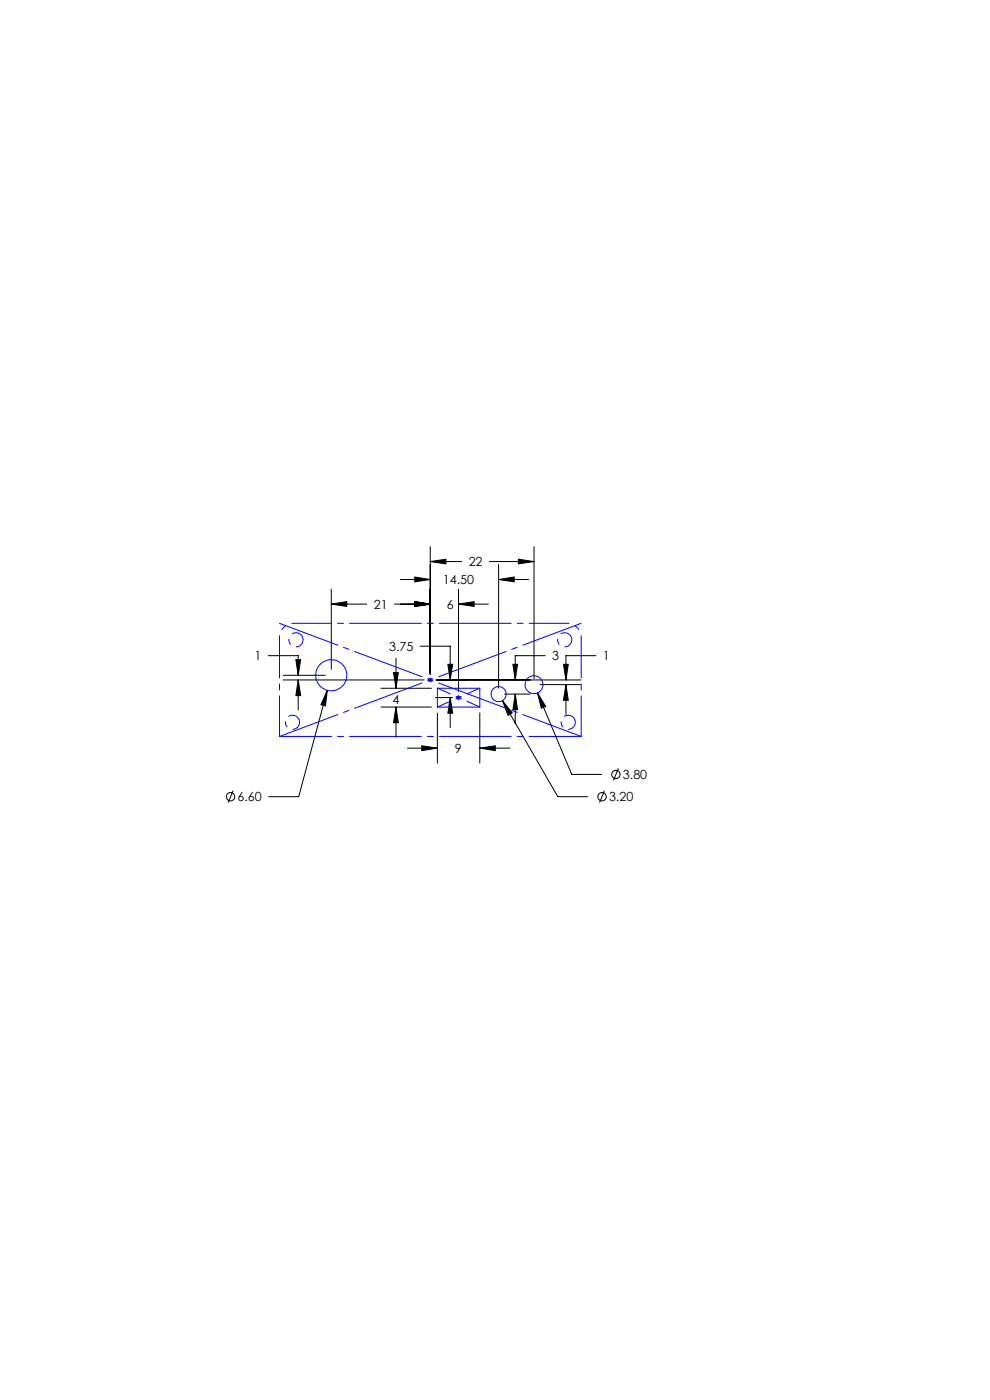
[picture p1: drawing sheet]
<svg xmlns="http://www.w3.org/2000/svg" width="210mm" height="297mm" viewBox="0 0 210 297" stroke-linecap="round" stroke-linejoin="round" font-family="sans-serif">
<g fill="none" stroke="#000" stroke-width=".21">
<path d="M91.3 119.1l3.3-.5v1zM91.3 116v27M91.3 119.1h6.6M103.8 119.1h9.5M105.8 119.8v26.2M110 118.6l3.3 .5-3.3 .5zM113.3 116v28M56.9 139.1h6.4v4.2M62.8 139.9h1l-.5 3.4zM70.3 128.2l3.3-.6v1.1zM70.3 125v17M70.3 128.2h7.5"/>
<path d="M83.7 128.2h7.6M84 139.7v6.3M84.9 122.9h6.4M88 127.6l3.3 .6-3.3 .5zM88 122.4l3.3 .5-3.3 .5zM89.1 137.1h6.4v7.1M97.3 128.2l3.3-.6v1.1zM97.3 128.2h6.3M97.3 125v21.7M105.8 122.9l3.3-.5v1zM105.8 122.9h6.3M115.6 139.1h-6.3v5.1"/>
<path d="M126.4 139.1h-6.3v5.1M60.1 143.3h8.9M60.1 144.2h29.9M63.3 144.2l.5 3.4h-1zM63.3 144.2v6.4M69.4 146.4l-.4 3.4-.9-.3zM69.4 146.4l-6 22.6h-6.4M80.8 146h10.7M80.8 150h10.7M83.5 142.7h1l-.5 3.3zM84 150l.5 3.3h-1zM84 150v6.3"/>
<path d="M86.4 158.7h6.4M89.5 158.2l3.3 .5-3.3 .5zM92.3 148h3.7M92.5 144.2h30.7M92.8 151.3v10.6M95 140.9h1l-.5 3.3zM95.5 148l.5 3.3h-1zM95.5 148v6.3M101.8 158.7l3.3-.5v1zM101.8 151.3v10.6M101.8 158.7h6.3M106.6 148.6l2.1 2.6-.9 .6z"/>
<path d="M106.6 148.6l11.7 20.4h6.4M107 147.2h5.5M108.8 140.9h1l-.5 3.3zM109.3 147.2l.5 3.4h-1zM109.3 147.2v6.4M114 147l1.7 2.9-.9 .3zM114 147l7.3 17.3h6.3M114.5 145.2h8.7M119.5 140.9h1l-.4 3.3zM120.1 145.2l.4 3.4h-1zM120.1 145.2v6.4M49.4 167.7l-1 2.6"/>
<path d="M128.2 167.7l-1 2.6M131.2 163l-1.1 2.6"/>
<circle cx="48.9" cy="169" r=".88"/>
<circle cx="127.7" cy="169" r=".89"/>
<circle cx="130.7" cy="164.3" r=".89"/>
</g>
<path d="M59.3 135.2a3 3 0 0 1 3-3M123.3 135.2a3 3 0 0 0-3-3" fill="none" stroke="#00f" stroke-width=".21" stroke-dasharray="15.2 1.3 1.3 1.3" stroke-dashoffset="14.8" stroke-linecap="butt"/>
<path d="M64.2 135.3a1.5 1.5 0 0 0-2.5-.6 1.5 1.5 0 0 0 .6 2.5 1.5 1.5 0 0 0 2-1.7l-.1-.2M121.2 135.3a1.5 1.5 0 0 0-2.5-.6 1.5 1.5 0 0 0 .6 2.5 1.5 1.5 0 0 0 2-1.7l-.1-.2M63.5 152.8a1.5 1.5 0 0 0-2.5-.6 1.5 1.5 0 0 0 .6 2.5 1.5 1.5 0 0 0 1.9-1.7v-.2M122 152.8a1.5 1.5 0 0 0-2.5-.6 1.5 1.5 0 0 0 .6 2.5 1.5 1.5 0 0 0 1.9-1.7v-.2" fill="none" stroke="#00f" stroke-width=".21" stroke-dasharray="15.2 1.3 1.3 1.3" stroke-dashoffset="12.4" stroke-linecap="butt"/>
<g fill="none" stroke="#00f" stroke-width=".21">
<path d="M90.8 144.2h1M90.9 143.9l.7 .7M91.3 143.8v.9M91.6 143.9l-.7 .7M92.8 146h9v4h-9zM96.8 148h1M96.9 147.6l.7 .7M97.3 147.5v1M97.6 147.6l-.7 .7"/>
<circle cx="70.3" cy="143.2" r="3.3"/>
<circle cx="105.8" cy="147.2" r="1.61"/>
<circle cx="113.3" cy="145.3" r="1.9"/>
</g>
<path d="M62.3 132.2h58" fill="none" stroke="#00f" stroke-width=".21" stroke-dasharray="15.2 1.3 1.3 1.3" stroke-dashoffset="7.2"/>
<path d="M59.3 135.2v21M123.3 135.2v21" fill="none" stroke="#00f" stroke-width=".21" stroke-dasharray="15.2 1.3 1.3 1.3" stroke-dashoffset="6.6"/>
<path d="M59.3 156.2h64" fill="none" stroke="#00f" stroke-width=".21" stroke-dasharray="15.2 1.3 1.3 1.3" stroke-dashoffset="4.2"/>
<path d="M59.3 132.2l64 24M59.3 156.2l64-24" fill="none" stroke="#00f" stroke-width=".21" stroke-dasharray="15.2 1.3 1.3 1.3" stroke-dashoffset="2"/>
<path d="M92.8 146l9 4M92.8 150l9-4" fill="none" stroke="#00f" stroke-width=".21" stroke-dasharray="15.2 1.3 1.3 1.3" stroke-dashoffset="12.2"/>
<path d="M70.3 128.2l3.3-.6v1.1zM88 127.6l3.3 .6-3.3 .5zM62.8 139.9h1l-.5 3.4zM63.3 144.2l.5 3.4h-1zM69.4 146.4l-1.3 3.1 .9 .3zM106.6 148.6l1.2 3.2 .9-.6zM105.8 122.9l3.3-.5v1zM88 122.4l3.3 .5-3.3 .5zM109.3 147.2l.5 3.4h-1zM108.8 140.9h1l-.5 3.3zM114 147l.8 3.2 .9-.3zM110 118.6l3.3 .5-3.3 .5zM91.3 119.1l3.3-.5v1zM120.1 145.2l.4 3.4h-1zM119.5 140.9h1l-.4 3.3zM95.5 148l.5 3.3h-1zM95 140.9h1l-.5 3.3zM97.3 128.2l3.3-.6v1.1zM88 127.6l3.3 .6-3.3 .5zM89.5 158.2l3.3 .5-3.3 .5zM101.8 158.7l3.3-.5v1zM83.5 142.7h1l-.5 3.3zM84 150l.5 3.3h-1z" fill="#000"/>
<g font-size="2.7">
<text x="93.9" y="123.9">14.50</text>
<text x="99.4" y="120.1">22</text>
<text x="79.3" y="129.1">21</text>
<text x="94.8" y="129.1">6</text>
<text x="54" y="140.1">1</text>
<text x="82.5" y="138.1">3.75</text>
<text x="117.1" y="140.1">3</text>
<text x="127.9" y="140.1">1</text>
<text x="83.3" y="149.4">4</text>
<text x="96.5" y="159.7">9</text>
<text x="132.1" y="165.3">3.80</text>
<text x="50.4" y="170">6.60</text>
<text x="129.2" y="170">3.20</text>
</g>
</svg>
